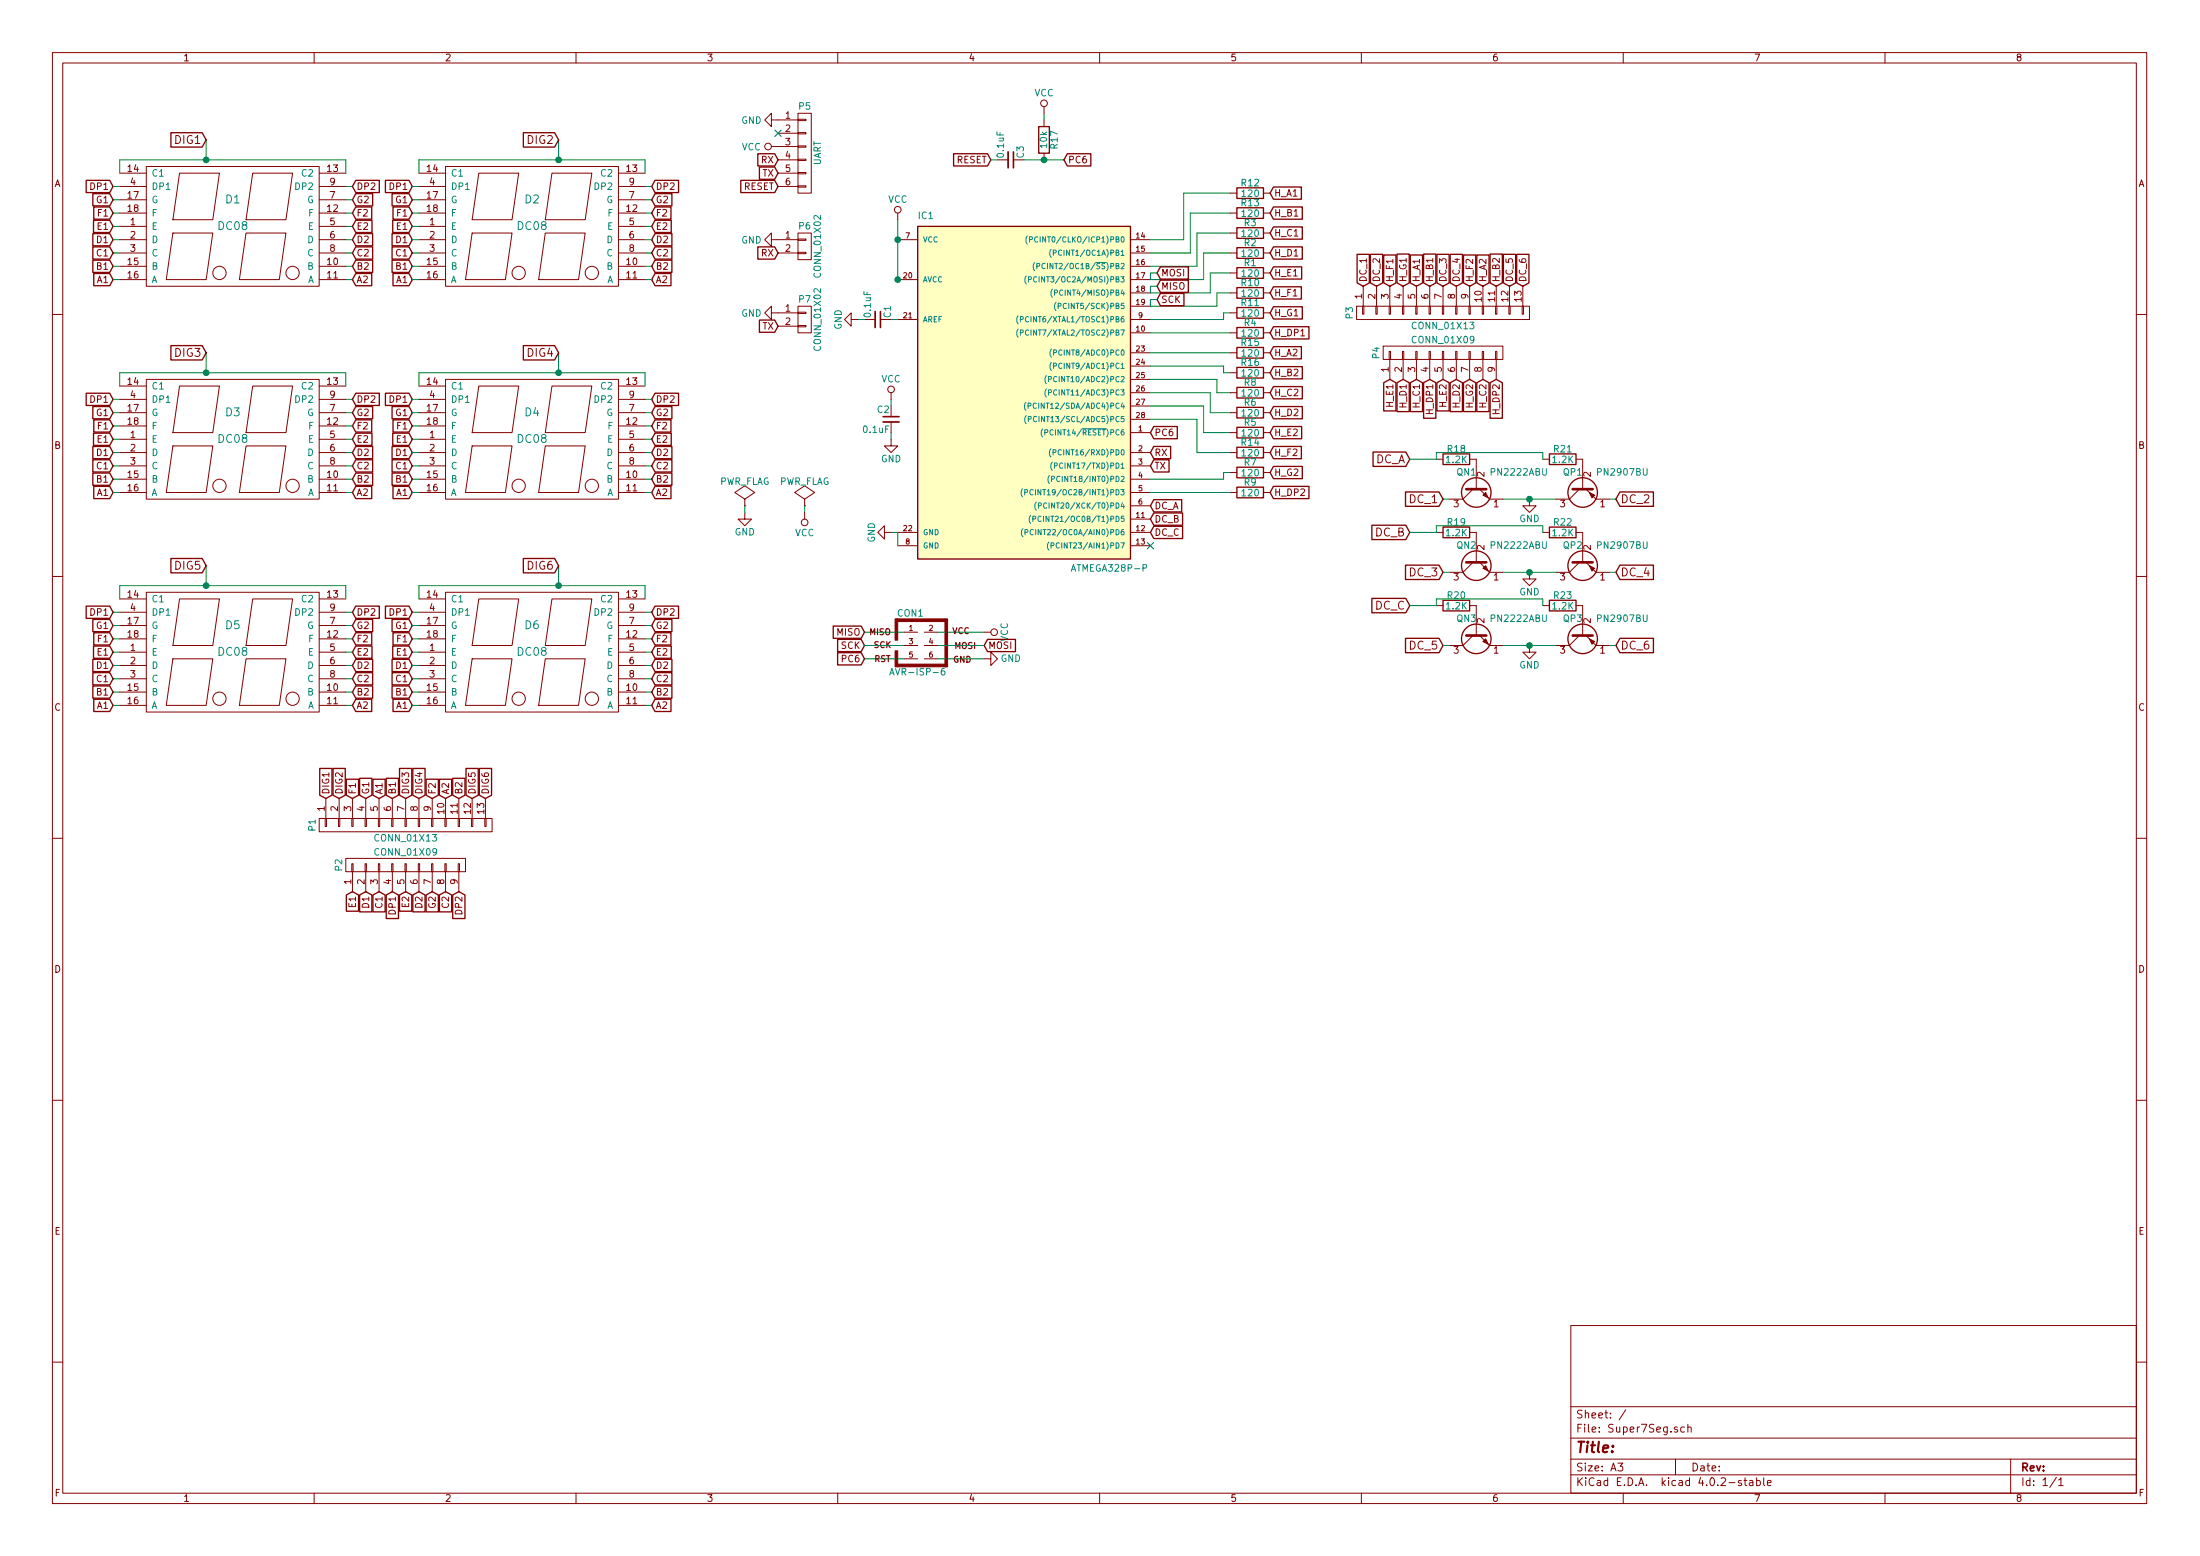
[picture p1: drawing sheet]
EESchema Schematic File Version 2
LIBS:power
LIBS:device
LIBS:transistors
LIBS:conn
LIBS:linear
LIBS:regul
LIBS:74xx
LIBS:cmos4000
LIBS:adc-dac
LIBS:memory
LIBS:xilinx
LIBS:microcontrollers
LIBS:dsp
LIBS:microchip
LIBS:analog_switches
LIBS:motorola
LIBS:texas
LIBS:intel
LIBS:audio
LIBS:interface
LIBS:digital-audio
LIBS:philips
LIBS:display
LIBS:cypress
LIBS:siliconi
LIBS:opto
LIBS:atmel
LIBS:contrib
LIBS:valves
LIBS:dc08
LIBS:Super7Seg-cache
EELAYER 25 0
EELAYER END
$Descr A3 16535 11693
encoding utf-8
Sheet 1 1
Title ""
Date ""
Rev ""
Comp ""
Comment1 ""
Comment2 ""
Comment3 ""
Comment4 ""
$EndDescr
$Comp
L DC08 D1
U 1 1
P 1750 1700
F 0 "D1" H 1750 1900 60  0000 C CNN
F 1 "DC08" H 1750 1700 60  0000 C CNN
F 2 "footprints:DC08" H 2150 1400 60  0001 C CNN
F 3 "" H 2150 1400 60  0000 C CNN
	1    1750 1700
	1    0    0    -1  
$EndComp
Text GLabel 850  2100 0    50   Input ~ 0
A1
Text GLabel 850  2000 0    50   Input ~ 0
B1
Text GLabel 850  1900 0    50   Input ~ 0
C1
Text GLabel 850  1800 0    50   Input ~ 0
D1
Text GLabel 850  1700 0    50   Input ~ 0
E1
Text GLabel 850  1600 0    50   Input ~ 0
F1
Text GLabel 850  1500 0    50   Input ~ 0
G1
Text GLabel 850  1400 0    50   Input ~ 0
DP1
Text GLabel 2650 2100 2    50   Input ~ 0
A2
Text GLabel 2650 2000 2    50   Input ~ 0
B2
Text GLabel 2650 1900 2    50   Input ~ 0
C2
Text GLabel 2650 1800 2    50   Input ~ 0
D2
Text GLabel 2650 1700 2    50   Input ~ 0
E2
Text GLabel 2650 1600 2    50   Input ~ 0
F2
Text GLabel 2650 1500 2    50   Input ~ 0
G2
Text GLabel 2650 1400 2    50   Input ~ 0
DP2
$Comp
L DC08 D2
U 1 1
P 4000 1700
F 0 "D2" H 4000 1900 60  0000 C CNN
F 1 "DC08" H 4000 1700 60  0000 C CNN
F 2 "footprints:DC08" H 4400 1400 60  0001 C CNN
F 3 "" H 4400 1400 60  0000 C CNN
	1    4000 1700
	1    0    0    -1  
$EndComp
Text GLabel 3100 2100 0    50   Input ~ 0
A1
Text GLabel 3100 2000 0    50   Input ~ 0
B1
Text GLabel 3100 1900 0    50   Input ~ 0
C1
Text GLabel 3100 1800 0    50   Input ~ 0
D1
Text GLabel 3100 1700 0    50   Input ~ 0
E1
Text GLabel 3100 1600 0    50   Input ~ 0
F1
Text GLabel 3100 1500 0    50   Input ~ 0
G1
Text GLabel 3100 1400 0    50   Input ~ 0
DP1
Text GLabel 4900 2100 2    50   Input ~ 0
A2
Text GLabel 4900 2000 2    50   Input ~ 0
B2
Text GLabel 4900 1900 2    50   Input ~ 0
C2
Text GLabel 4900 1800 2    50   Input ~ 0
D2
Text GLabel 4900 1700 2    50   Input ~ 0
E2
Text GLabel 4900 1600 2    50   Input ~ 0
F2
Text GLabel 4900 1500 2    50   Input ~ 0
G2
Text GLabel 4900 1400 2    50   Input ~ 0
DP2
$Comp
L DC08 D3
U 1 1
P 1750 3300
F 0 "D3" H 1750 3500 60  0000 C CNN
F 1 "DC08" H 1750 3300 60  0000 C CNN
F 2 "footprints:DC08" H 2150 3000 60  0001 C CNN
F 3 "" H 2150 3000 60  0000 C CNN
	1    1750 3300
	1    0    0    -1  
$EndComp
Text GLabel 850  3700 0    50   Input ~ 0
A1
Text GLabel 850  3600 0    50   Input ~ 0
B1
Text GLabel 850  3500 0    50   Input ~ 0
C1
Text GLabel 850  3400 0    50   Input ~ 0
D1
Text GLabel 850  3300 0    50   Input ~ 0
E1
Text GLabel 850  3200 0    50   Input ~ 0
F1
Text GLabel 850  3100 0    50   Input ~ 0
G1
Text GLabel 850  3000 0    50   Input ~ 0
DP1
Text GLabel 2650 3700 2    50   Input ~ 0
A2
Text GLabel 2650 3600 2    50   Input ~ 0
B2
Text GLabel 2650 3500 2    50   Input ~ 0
C2
Text GLabel 2650 3400 2    50   Input ~ 0
D2
Text GLabel 2650 3300 2    50   Input ~ 0
E2
Text GLabel 2650 3200 2    50   Input ~ 0
F2
Text GLabel 2650 3100 2    50   Input ~ 0
G2
Text GLabel 2650 3000 2    50   Input ~ 0
DP2
$Comp
L DC08 D4
U 1 1
P 4000 3300
F 0 "D4" H 4000 3500 60  0000 C CNN
F 1 "DC08" H 4000 3300 60  0000 C CNN
F 2 "footprints:DC08" H 4400 3000 60  0001 C CNN
F 3 "" H 4400 3000 60  0000 C CNN
	1    4000 3300
	1    0    0    -1  
$EndComp
Text GLabel 3100 3700 0    50   Input ~ 0
A1
Text GLabel 3100 3600 0    50   Input ~ 0
B1
Text GLabel 3100 3500 0    50   Input ~ 0
C1
Text GLabel 3100 3400 0    50   Input ~ 0
D1
Text GLabel 3100 3300 0    50   Input ~ 0
E1
Text GLabel 3100 3200 0    50   Input ~ 0
F1
Text GLabel 3100 3100 0    50   Input ~ 0
G1
Text GLabel 3100 3000 0    50   Input ~ 0
DP1
Text GLabel 4900 3700 2    50   Input ~ 0
A2
Text GLabel 4900 3600 2    50   Input ~ 0
B2
Text GLabel 4900 3500 2    50   Input ~ 0
C2
Text GLabel 4900 3400 2    50   Input ~ 0
D2
Text GLabel 4900 3300 2    50   Input ~ 0
E2
Text GLabel 4900 3200 2    50   Input ~ 0
F2
Text GLabel 4900 3100 2    50   Input ~ 0
G2
Text GLabel 4900 3000 2    50   Input ~ 0
DP2
$Comp
L DC08 D5
U 1 1
P 1750 4900
F 0 "D5" H 1750 5100 60  0000 C CNN
F 1 "DC08" H 1750 4900 60  0000 C CNN
F 2 "footprints:DC08" H 2150 4600 60  0001 C CNN
F 3 "" H 2150 4600 60  0000 C CNN
	1    1750 4900
	1    0    0    -1  
$EndComp
Text GLabel 850  5300 0    50   Input ~ 0
A1
Text GLabel 850  5200 0    50   Input ~ 0
B1
Text GLabel 850  5100 0    50   Input ~ 0
C1
Text GLabel 850  5000 0    50   Input ~ 0
D1
Text GLabel 850  4900 0    50   Input ~ 0
E1
Text GLabel 850  4800 0    50   Input ~ 0
F1
Text GLabel 850  4700 0    50   Input ~ 0
G1
Text GLabel 850  4600 0    50   Input ~ 0
DP1
Text GLabel 2650 5300 2    50   Input ~ 0
A2
Text GLabel 2650 5200 2    50   Input ~ 0
B2
Text GLabel 2650 5100 2    50   Input ~ 0
C2
Text GLabel 2650 5000 2    50   Input ~ 0
D2
Text GLabel 2650 4900 2    50   Input ~ 0
E2
Text GLabel 2650 4800 2    50   Input ~ 0
F2
Text GLabel 2650 4700 2    50   Input ~ 0
G2
Text GLabel 2650 4600 2    50   Input ~ 0
DP2
$Comp
L DC08 D6
U 1 1
P 4000 4900
F 0 "D6" H 4000 5100 60  0000 C CNN
F 1 "DC08" H 4000 4900 60  0000 C CNN
F 2 "footprints:DC08" H 4400 4600 60  0001 C CNN
F 3 "" H 4400 4600 60  0000 C CNN
	1    4000 4900
	1    0    0    -1  
$EndComp
Text GLabel 3100 5300 0    50   Input ~ 0
A1
Text GLabel 3100 5200 0    50   Input ~ 0
B1
Text GLabel 3100 5100 0    50   Input ~ 0
C1
Text GLabel 3100 5000 0    50   Input ~ 0
D1
Text GLabel 3100 4900 0    50   Input ~ 0
E1
Text GLabel 3100 4800 0    50   Input ~ 0
F1
Text GLabel 3100 4700 0    50   Input ~ 0
G1
Text GLabel 3100 4600 0    50   Input ~ 0
DP1
Text GLabel 4900 5300 2    50   Input ~ 0
A2
Text GLabel 4900 5200 2    50   Input ~ 0
B2
Text GLabel 4900 5100 2    50   Input ~ 0
C2
Text GLabel 4900 5000 2    50   Input ~ 0
D2
Text GLabel 4900 4900 2    50   Input ~ 0
E2
Text GLabel 4900 4800 2    50   Input ~ 0
F2
Text GLabel 4900 4700 2    50   Input ~ 0
G2
Text GLabel 4900 4600 2    50   Input ~ 0
DP2
$Comp
L ATMEGA328P-P IC1
U 1 1
P 7650 2900
F 0 "IC1" H 6900 4150 50  0000 L BNN
F 1 "ATMEGA328P-P" H 8050 1500 50  0000 L BNN
F 2 "footprints:DIP28" H 7650 2900 50  0001 C CIN
F 3 "" H 7650 2900 50  0000 C CNN
	1    7650 2900
	1    0    0    -1  
$EndComp
Text GLabel 9550 1450 2    50   Input ~ 0
H_A1
Text GLabel 9550 1600 2    50   Input ~ 0
H_B1
Text GLabel 9550 1750 2    50   Input ~ 0
H_C1
Text GLabel 9550 1900 2    50   Input ~ 0
H_D1
Text GLabel 9550 2050 2    50   Input ~ 0
H_E1
Text GLabel 9550 2200 2    50   Input ~ 0
H_F1
Text GLabel 9550 2350 2    50   Input ~ 0
H_G1
Text GLabel 9550 2500 2    50   Input ~ 0
H_DP1
$Comp
L R R12
U 1 1
P 9400 1450
F 0 "R12" V 9480 1450 50  0000 C CNN
F 1 "120" V 9400 1450 50  0000 C CNN
F 2 "footprints:0.125_Resistor" V 9330 1450 50  0001 C CNN
F 3 "" H 9400 1450 50  0000 C CNN
	1    9400 1450
	0    -1   -1   0   
$EndComp
$Comp
L R R13
U 1 1
P 9400 1600
F 0 "R13" V 9480 1600 50  0000 C CNN
F 1 "120" V 9400 1600 50  0000 C CNN
F 2 "footprints:0.125_Resistor" V 9330 1600 50  0001 C CNN
F 3 "" H 9400 1600 50  0000 C CNN
	1    9400 1600
	0    -1   -1   0   
$EndComp
$Comp
L R R3
U 1 1
P 9400 1750
F 0 "R3" V 9480 1750 50  0000 C CNN
F 1 "120" V 9400 1750 50  0000 C CNN
F 2 "footprints:0.125_Resistor" V 9330 1750 50  0001 C CNN
F 3 "" H 9400 1750 50  0000 C CNN
	1    9400 1750
	0    -1   -1   0   
$EndComp
$Comp
L R R2
U 1 1
P 9400 1900
F 0 "R2" V 9480 1900 50  0000 C CNN
F 1 "120" V 9400 1900 50  0000 C CNN
F 2 "footprints:0.125_Resistor" V 9330 1900 50  0001 C CNN
F 3 "" H 9400 1900 50  0000 C CNN
	1    9400 1900
	0    -1   -1   0   
$EndComp
$Comp
L R R1
U 1 1
P 9400 2050
F 0 "R1" V 9480 2050 50  0000 C CNN
F 1 "120" V 9400 2050 50  0000 C CNN
F 2 "footprints:0.125_Resistor" V 9330 2050 50  0001 C CNN
F 3 "" H 9400 2050 50  0000 C CNN
	1    9400 2050
	0    -1   -1   0   
$EndComp
$Comp
L R R10
U 1 1
P 9400 2200
F 0 "R10" V 9480 2200 50  0000 C CNN
F 1 "120" V 9400 2200 50  0000 C CNN
F 2 "footprints:0.125_Resistor" V 9330 2200 50  0001 C CNN
F 3 "" H 9400 2200 50  0000 C CNN
	1    9400 2200
	0    -1   -1   0   
$EndComp
$Comp
L R R11
U 1 1
P 9400 2350
F 0 "R11" V 9480 2350 50  0000 C CNN
F 1 "120" V 9400 2350 50  0000 C CNN
F 2 "footprints:0.125_Resistor" V 9330 2350 50  0001 C CNN
F 3 "" H 9400 2350 50  0000 C CNN
	1    9400 2350
	0    -1   -1   0   
$EndComp
$Comp
L R R4
U 1 1
P 9400 2500
F 0 "R4" V 9480 2500 50  0000 C CNN
F 1 "120" V 9400 2500 50  0000 C CNN
F 2 "footprints:0.125_Resistor" V 9330 2500 50  0001 C CNN
F 3 "" H 9400 2500 50  0000 C CNN
	1    9400 2500
	0    -1   -1   0   
$EndComp
Wire Wire Line
	850  1400 900  1400
Wire Wire Line
	900  1500 850  1500
Wire Wire Line
	850  1600 900  1600
Wire Wire Line
	900  1700 850  1700
Wire Wire Line
	850  1800 900  1800
Wire Wire Line
	900  1900 850  1900
Wire Wire Line
	850  2000 900  2000
Wire Wire Line
	900  2100 850  2100
Wire Wire Line
	2650 1400 2600 1400
Wire Wire Line
	2600 1500 2650 1500
Wire Wire Line
	2650 1600 2600 1600
Wire Wire Line
	2600 1700 2650 1700
Wire Wire Line
	2650 1800 2600 1800
Wire Wire Line
	2600 1900 2650 1900
Wire Wire Line
	2650 2000 2600 2000
Wire Wire Line
	2600 2100 2650 2100
Wire Wire Line
	3100 1400 3150 1400
Wire Wire Line
	3150 1500 3100 1500
Wire Wire Line
	3100 1600 3150 1600
Wire Wire Line
	3150 1700 3100 1700
Wire Wire Line
	3100 1800 3150 1800
Wire Wire Line
	3150 1900 3100 1900
Wire Wire Line
	3100 2000 3150 2000
Wire Wire Line
	3150 2100 3100 2100
Wire Wire Line
	4900 1400 4850 1400
Wire Wire Line
	4850 1500 4900 1500
Wire Wire Line
	4900 1600 4850 1600
Wire Wire Line
	4850 1700 4900 1700
Wire Wire Line
	4900 1800 4850 1800
Wire Wire Line
	4850 1900 4900 1900
Wire Wire Line
	4900 2000 4850 2000
Wire Wire Line
	4850 2100 4900 2100
Wire Wire Line
	900  1200 2600 1200
Wire Wire Line
	900  1200 900  1300
Wire Wire Line
	2600 1200 2600 1300
Wire Wire Line
	4200 1050 4200 1200
Wire Wire Line
	3150 1200 4850 1200
Wire Wire Line
	4850 1200 4850 1300
Wire Wire Line
	3150 1200 3150 1300
Connection ~ 4200 1200
Wire Wire Line
	850  3000 900  3000
Wire Wire Line
	900  3100 850  3100
Wire Wire Line
	850  3200 900  3200
Wire Wire Line
	900  3300 850  3300
Wire Wire Line
	850  3400 900  3400
Wire Wire Line
	900  3500 850  3500
Wire Wire Line
	850  3600 900  3600
Wire Wire Line
	900  3700 850  3700
Wire Wire Line
	2650 3000 2600 3000
Wire Wire Line
	2600 3100 2650 3100
Wire Wire Line
	2650 3200 2600 3200
Wire Wire Line
	2600 3300 2650 3300
Wire Wire Line
	2650 3400 2600 3400
Wire Wire Line
	2600 3500 2650 3500
Wire Wire Line
	2650 3600 2600 3600
Wire Wire Line
	2600 3700 2650 3700
Wire Wire Line
	3100 3000 3150 3000
Wire Wire Line
	3150 3100 3100 3100
Wire Wire Line
	3100 3200 3150 3200
Wire Wire Line
	3150 3300 3100 3300
Wire Wire Line
	3100 3400 3150 3400
Wire Wire Line
	3150 3500 3100 3500
Wire Wire Line
	3100 3600 3150 3600
Wire Wire Line
	3150 3700 3100 3700
Wire Wire Line
	4900 3000 4850 3000
Wire Wire Line
	4850 3100 4900 3100
Wire Wire Line
	4900 3200 4850 3200
Wire Wire Line
	4850 3300 4900 3300
Wire Wire Line
	4900 3400 4850 3400
Wire Wire Line
	4850 3500 4900 3500
Wire Wire Line
	4900 3600 4850 3600
Wire Wire Line
	4850 3700 4900 3700
Wire Wire Line
	1550 2800 1550 2650
Wire Wire Line
	900  2800 2600 2800
Wire Wire Line
	900  2800 900  2900
Wire Wire Line
	2600 2800 2600 2900
Connection ~ 1550 2800
Wire Wire Line
	4200 2650 4200 2800
Wire Wire Line
	3150 2800 4850 2800
Wire Wire Line
	4850 2800 4850 2900
Wire Wire Line
	3150 2800 3150 2900
Connection ~ 4200 2800
Wire Wire Line
	850  4600 900  4600
Wire Wire Line
	900  4700 850  4700
Wire Wire Line
	850  4800 900  4800
Wire Wire Line
	900  4900 850  4900
Wire Wire Line
	850  5000 900  5000
Wire Wire Line
	900  5100 850  5100
Wire Wire Line
	850  5200 900  5200
Wire Wire Line
	900  5300 850  5300
Wire Wire Line
	2650 4600 2600 4600
Wire Wire Line
	2600 4700 2650 4700
Wire Wire Line
	2650 4800 2600 4800
Wire Wire Line
	2600 4900 2650 4900
Wire Wire Line
	2650 5000 2600 5000
Wire Wire Line
	2600 5100 2650 5100
Wire Wire Line
	2650 5200 2600 5200
Wire Wire Line
	2600 5300 2650 5300
Wire Wire Line
	3100 4600 3150 4600
Wire Wire Line
	3150 4700 3100 4700
Wire Wire Line
	3100 4800 3150 4800
Wire Wire Line
	3150 4900 3100 4900
Wire Wire Line
	3100 5000 3150 5000
Wire Wire Line
	3150 5100 3100 5100
Wire Wire Line
	3100 5200 3150 5200
Wire Wire Line
	3150 5300 3100 5300
Wire Wire Line
	4900 4600 4850 4600
Wire Wire Line
	4850 4700 4900 4700
Wire Wire Line
	4900 4800 4850 4800
Wire Wire Line
	4850 4900 4900 4900
Wire Wire Line
	4900 5000 4850 5000
Wire Wire Line
	4850 5100 4900 5100
Wire Wire Line
	4900 5200 4850 5200
Wire Wire Line
	4850 5300 4900 5300
Wire Wire Line
	1550 4400 1550 4250
Wire Wire Line
	900  4400 2600 4400
Wire Wire Line
	900  4400 900  4500
Wire Wire Line
	2600 4400 2600 4500
Connection ~ 1550 4400
Wire Wire Line
	4200 4250 4200 4400
Wire Wire Line
	3150 4400 4850 4400
Wire Wire Line
	4850 4400 4850 4500
Wire Wire Line
	3150 4400 3150 4500
Connection ~ 4200 4400
Wire Wire Line
	8650 2500 9250 2500
Wire Wire Line
	8650 2400 9200 2400
Wire Wire Line
	9200 2400 9200 2350
Wire Wire Line
	9200 2350 9250 2350
Wire Wire Line
	8650 2300 9150 2300
Wire Wire Line
	9150 2300 9150 2200
Wire Wire Line
	9150 2200 9250 2200
Wire Wire Line
	8650 2200 9100 2200
Wire Wire Line
	9100 2200 9100 2050
Wire Wire Line
	9100 2050 9250 2050
Wire Wire Line
	8650 2100 9050 2100
Wire Wire Line
	9050 2100 9050 1900
Wire Wire Line
	9050 1900 9250 1900
Wire Wire Line
	8650 2000 9000 2000
Wire Wire Line
	9000 2000 9000 1750
Wire Wire Line
	9000 1750 9250 1750
Wire Wire Line
	8950 1900 8950 1600
Wire Wire Line
	8950 1600 9250 1600
Wire Wire Line
	8650 1800 8900 1800
Wire Wire Line
	8900 1800 8900 1450
Wire Wire Line
	8900 1450 9250 1450
Wire Wire Line
	8950 1900 8650 1900
Text GLabel 9550 2650 2    50   Input ~ 0
H_A2
Text GLabel 9550 2800 2    50   Input ~ 0
H_B2
Text GLabel 9550 2950 2    50   Input ~ 0
H_C2
Text GLabel 9550 3100 2    50   Input ~ 0
H_D2
Text GLabel 9550 3250 2    50   Input ~ 0
H_E2
Text GLabel 9550 3400 2    50   Input ~ 0
H_F2
Text GLabel 9550 3550 2    50   Input ~ 0
H_G2
Text GLabel 9550 3700 2    50   Input ~ 0
H_DP2
$Comp
L R R15
U 1 1
P 9400 2650
F 0 "R15" V 9480 2650 50  0000 C CNN
F 1 "120" V 9400 2650 50  0000 C CNN
F 2 "footprints:0.125_Resistor" V 9330 2650 50  0001 C CNN
F 3 "" H 9400 2650 50  0000 C CNN
	1    9400 2650
	0    -1   -1   0   
$EndComp
$Comp
L R R16
U 1 1
P 9400 2800
F 0 "R16" V 9480 2800 50  0000 C CNN
F 1 "120" V 9400 2800 50  0000 C CNN
F 2 "footprints:0.125_Resistor" V 9330 2800 50  0001 C CNN
F 3 "" H 9400 2800 50  0000 C CNN
	1    9400 2800
	0    -1   -1   0   
$EndComp
$Comp
L R R8
U 1 1
P 9400 2950
F 0 "R8" V 9480 2950 50  0000 C CNN
F 1 "120" V 9400 2950 50  0000 C CNN
F 2 "footprints:0.125_Resistor" V 9330 2950 50  0001 C CNN
F 3 "" H 9400 2950 50  0000 C CNN
	1    9400 2950
	0    -1   -1   0   
$EndComp
$Comp
L R R6
U 1 1
P 9400 3100
F 0 "R6" V 9480 3100 50  0000 C CNN
F 1 "120" V 9400 3100 50  0000 C CNN
F 2 "footprints:0.125_Resistor" V 9330 3100 50  0001 C CNN
F 3 "" H 9400 3100 50  0000 C CNN
	1    9400 3100
	0    -1   -1   0   
$EndComp
$Comp
L R R5
U 1 1
P 9400 3250
F 0 "R5" V 9480 3250 50  0000 C CNN
F 1 "120" V 9400 3250 50  0000 C CNN
F 2 "footprints:0.125_Resistor" V 9330 3250 50  0001 C CNN
F 3 "" H 9400 3250 50  0000 C CNN
	1    9400 3250
	0    -1   -1   0   
$EndComp
$Comp
L R R14
U 1 1
P 9400 3400
F 0 "R14" V 9480 3400 50  0000 C CNN
F 1 "120" V 9400 3400 50  0000 C CNN
F 2 "footprints:0.125_Resistor" V 9330 3400 50  0001 C CNN
F 3 "" H 9400 3400 50  0000 C CNN
	1    9400 3400
	0    -1   -1   0   
$EndComp
$Comp
L R R7
U 1 1
P 9400 3550
F 0 "R7" V 9480 3550 50  0000 C CNN
F 1 "120" V 9400 3550 50  0000 C CNN
F 2 "footprints:0.125_Resistor" V 9330 3550 50  0001 C CNN
F 3 "" H 9400 3550 50  0000 C CNN
	1    9400 3550
	0    -1   -1   0   
$EndComp
$Comp
L R R9
U 1 1
P 9400 3700
F 0 "R9" V 9480 3700 50  0000 C CNN
F 1 "120" V 9400 3700 50  0000 C CNN
F 2 "footprints:0.125_Resistor" V 9330 3700 50  0001 C CNN
F 3 "" H 9400 3700 50  0000 C CNN
	1    9400 3700
	0    -1   -1   0   
$EndComp
Wire Wire Line
	8650 2650 9250 2650
Wire Wire Line
	8650 2750 9200 2750
Wire Wire Line
	9200 2750 9200 2800
Wire Wire Line
	9200 2800 9250 2800
Wire Wire Line
	8650 2850 9150 2850
Wire Wire Line
	9150 2850 9150 2950
Wire Wire Line
	9150 2950 9250 2950
Wire Wire Line
	8650 2950 9100 2950
Wire Wire Line
	9100 2950 9100 3100
Wire Wire Line
	9100 3100 9250 3100
Wire Wire Line
	8650 3050 9050 3050
Wire Wire Line
	9050 3050 9050 3250
Wire Wire Line
	9050 3250 9250 3250
Wire Wire Line
	8650 3150 9000 3150
Wire Wire Line
	9000 3150 9000 3400
Wire Wire Line
	9000 3400 9250 3400
Text GLabel 8650 3250 2    50   Input ~ 0
PC6
Text GLabel 8650 3800 2    50   Input ~ 0
DC_A
Text GLabel 8650 3900 2    50   Input ~ 0
DC_B
Text GLabel 8650 4000 2    50   Input ~ 0
DC_C
Wire Wire Line
	9250 3550 9200 3550
Wire Wire Line
	9200 3550 9200 3600
Wire Wire Line
	9200 3600 8650 3600
Wire Wire Line
	9250 3700 8650 3700
Text GLabel 8650 3400 2    50   Input ~ 0
RX
Text GLabel 8650 3500 2    50   Input ~ 0
TX
$Comp
L VCC #PWR01
U 1 1
P 6750 1650
F 0 "#PWR01" H 6750 1500 50  0001 C CNN
F 1 "VCC" H 6750 1800 50  0000 C CNN
F 2 "" H 6750 1650 50  0000 C CNN
F 3 "" H 6750 1650 50  0000 C CNN
	1    6750 1650
	1    0    0    -1  
$EndComp
Connection ~ 6750 1800
Connection ~ 6750 2100
Wire Wire Line
	6750 1650 6750 2100
$Comp
L C_Small C2
U 1 1
P 6700 3150
F 0 "C2" H 6710 3220 50  0000 L CNN
F 1 "0.1uF" H 6710 3070 50  0000 L CNN
F 2 "Capacitors_ThroughHole:C_Disc_D3_P2.5" H 6700 3150 50  0001 C CNN
F 3 "" H 6700 3150 50  0000 C CNN
	1    6700 3150
	-1   0    0    -1  
$EndComp
$Comp
L GND #PWR02
U 1 1
P 6700 3300
F 0 "#PWR02" H 6700 3050 50  0001 C CNN
F 1 "GND" H 6700 3150 50  0000 C CNN
F 2 "" H 6700 3300 50  0000 C CNN
F 3 "" H 6700 3300 50  0000 C CNN
	1    6700 3300
	-1   0    0    -1  
$EndComp
$Comp
L GND #PWR03
U 1 1
P 6700 4000
F 0 "#PWR03" H 6700 3750 50  0001 C CNN
F 1 "GND" H 6700 3850 50  0000 C CNN
F 2 "" H 6700 4000 50  0000 C CNN
F 3 "" H 6700 4000 50  0000 C CNN
	1    6700 4000
	0    1    1    0   
$EndComp
Wire Wire Line
	6750 4000 6700 4000
Wire Wire Line
	6700 3300 6700 3250
Wire Wire Line
	6700 3050 6700 3000
$Comp
L VCC #PWR04
U 1 1
P 6700 3000
F 0 "#PWR04" H 6700 2850 50  0001 C CNN
F 1 "VCC" H 6700 3150 50  0000 C CNN
F 2 "" H 6700 3000 50  0000 C CNN
F 3 "" H 6700 3000 50  0000 C CNN
	1    6700 3000
	-1   0    0    -1  
$EndComp
$Comp
L C_Small C1
U 1 1
P 6600 2400
F 0 "C1" H 6610 2470 50  0000 L CNN
F 1 "0.1uF" H 6610 2320 50  0000 L CNN
F 2 "Capacitors_ThroughHole:C_Disc_D3_P2.5" H 6600 2400 50  0001 C CNN
F 3 "" H 6600 2400 50  0000 C CNN
	1    6600 2400
	0    1    -1   0   
$EndComp
Wire Wire Line
	6450 2400 6500 2400
Wire Wire Line
	6700 2400 6750 2400
Text GLabel 8000 1200 2    50   Input ~ 0
PC6
$Comp
L R R17
U 1 1
P 7850 1050
F 0 "R17" V 7930 1050 50  0000 C CNN
F 1 "10k" V 7850 1050 50  0000 C CNN
F 2 "footprints:0.125_Resistor" V 7780 1050 50  0001 C CNN
F 3 "" H 7850 1050 50  0000 C CNN
	1    7850 1050
	1    0    0    -1  
$EndComp
Text GLabel 7450 1200 0    50   Input ~ 0
RESET
$Comp
L C_Small C3
U 1 1
P 7600 1200
F 0 "C3" H 7610 1270 50  0000 L CNN
F 1 "0.1uF" H 7610 1120 50  0000 L CNN
F 2 "Capacitors_ThroughHole:C_Disc_D3_P2.5" H 7600 1200 50  0001 C CNN
F 3 "" H 7600 1200 50  0000 C CNN
	1    7600 1200
	0    1    -1   0   
$EndComp
Wire Wire Line
	7850 900  7850 850 
Wire Wire Line
	7700 1200 8000 1200
Connection ~ 7850 1200
Wire Wire Line
	7450 1200 7500 1200
$Comp
L CONN_01X06 P5
U 1 1
P 6050 1150
F 0 "P5" H 6050 1500 50  0000 C CNN
F 1 "UART" V 6150 1150 50  0000 C CNN
F 2 "Socket_Strips:Socket_Strip_Straight_1x06" H 6050 1150 50  0001 C CNN
F 3 "" H 6050 1150 50  0000 C CNN
	1    6050 1150
	1    0    0    -1  
$EndComp
Text GLabel 5850 1400 0    50   Input ~ 0
RESET
Text GLabel 5850 1300 0    50   Input ~ 0
TX
Text GLabel 5850 1200 0    50   Input ~ 0
RX
NoConn ~ 5850 1000
$Comp
L VCC #PWR05
U 1 1
P 7850 850
F 0 "#PWR05" H 7850 700 50  0001 C CNN
F 1 "VCC" H 7850 1000 50  0000 C CNN
F 2 "" H 7850 850 50  0000 C CNN
F 3 "" H 7850 850 50  0000 C CNN
	1    7850 850 
	1    0    0    -1  
$EndComp
$Comp
L GND #PWR06
U 1 1
P 6450 2400
F 0 "#PWR06" H 6450 2150 50  0001 C CNN
F 1 "GND" H 6450 2250 50  0000 C CNN
F 2 "" H 6450 2400 50  0000 C CNN
F 3 "" H 6450 2400 50  0000 C CNN
	1    6450 2400
	0    1    -1   0   
$EndComp
$Comp
L PWR_FLAG #FLG07
U 1 1
P 5600 3800
F 0 "#FLG07" H 5600 3895 50  0001 C CNN
F 1 "PWR_FLAG" H 5600 3980 50  0000 C CNN
F 2 "" H 5600 3800 50  0000 C CNN
F 3 "" H 5600 3800 50  0000 C CNN
	1    5600 3800
	1    0    0    -1  
$EndComp
$Comp
L GND #PWR08
U 1 1
P 5600 3850
F 0 "#PWR08" H 5600 3600 50  0001 C CNN
F 1 "GND" H 5600 3700 50  0000 C CNN
F 2 "" H 5600 3850 50  0000 C CNN
F 3 "" H 5600 3850 50  0000 C CNN
	1    5600 3850
	1    0    0    -1  
$EndComp
$Comp
L VCC #PWR09
U 1 1
P 6050 3850
F 0 "#PWR09" H 6050 3700 50  0001 C CNN
F 1 "VCC" H 6050 4000 50  0000 C CNN
F 2 "" H 6050 3850 50  0000 C CNN
F 3 "" H 6050 3850 50  0000 C CNN
	1    6050 3850
	1    0    0    1   
$EndComp
$Comp
L PWR_FLAG #FLG010
U 1 1
P 6050 3800
F 0 "#FLG010" H 6050 3895 50  0001 C CNN
F 1 "PWR_FLAG" H 6050 3980 50  0000 C CNN
F 2 "" H 6050 3800 50  0000 C CNN
F 3 "" H 6050 3800 50  0000 C CNN
	1    6050 3800
	1    0    0    -1  
$EndComp
Wire Wire Line
	5600 3800 5600 3850
Wire Wire Line
	6050 3850 6050 3800
Wire Wire Line
	6750 4100 6750 4000
$Comp
L VCC #PWR011
U 1 1
P 5850 1100
F 0 "#PWR011" H 5850 950 50  0001 C CNN
F 1 "VCC" V 5850 1300 50  0000 C CNN
F 2 "" H 5850 1100 50  0000 C CNN
F 3 "" H 5850 1100 50  0000 C CNN
	1    5850 1100
	0    -1   -1   0   
$EndComp
$Comp
L GND #PWR012
U 1 1
P 5850 900
F 0 "#PWR012" H 5850 650 50  0001 C CNN
F 1 "GND" V 5850 700 50  0000 C CNN
F 2 "" H 5850 900 50  0000 C CNN
F 3 "" H 5850 900 50  0000 C CNN
	1    5850 900 
	0    1    -1   0   
$EndComp
$Comp
L CONN_01X02 P6
U 1 1
P 6050 1850
F 0 "P6" H 6050 2000 50  0000 C CNN
F 1 "CONN_01X02" V 6150 1850 50  0000 C CNN
F 2 "Socket_Strips:Socket_Strip_Straight_1x02" H 6050 1850 50  0001 C CNN
F 3 "" H 6050 1850 50  0000 C CNN
	1    6050 1850
	1    0    0    -1  
$EndComp
$Comp
L GND #PWR013
U 1 1
P 5850 1800
F 0 "#PWR013" H 5850 1550 50  0001 C CNN
F 1 "GND" V 5850 1600 50  0000 C CNN
F 2 "" H 5850 1800 50  0000 C CNN
F 3 "" H 5850 1800 50  0000 C CNN
	1    5850 1800
	0    1    -1   0   
$EndComp
Text GLabel 5850 1900 0    50   Input ~ 0
RX
$Comp
L CONN_01X02 P7
U 1 1
P 6050 2400
F 0 "P7" H 6050 2550 50  0000 C CNN
F 1 "CONN_01X02" V 6150 2400 50  0000 C CNN
F 2 "Socket_Strips:Socket_Strip_Straight_1x02" H 6050 2400 50  0001 C CNN
F 3 "" H 6050 2400 50  0000 C CNN
	1    6050 2400
	1    0    0    -1  
$EndComp
$Comp
L GND #PWR014
U 1 1
P 5850 2350
F 0 "#PWR014" H 5850 2100 50  0001 C CNN
F 1 "GND" V 5850 2150 50  0000 C CNN
F 2 "" H 5850 2350 50  0000 C CNN
F 3 "" H 5850 2350 50  0000 C CNN
	1    5850 2350
	0    1    -1   0   
$EndComp
Text GLabel 5850 2450 0    50   Input ~ 0
TX
$Comp
L GND #PWR015
U 1 1
P 7400 4950
F 0 "#PWR015" H 7400 4700 50  0001 C CNN
F 1 "GND" V 7400 4750 50  0000 C CNN
F 2 "" H 7400 4950 50  0000 C CNN
F 3 "" H 7400 4950 50  0000 C CNN
	1    7400 4950
	0    -1   1    0   
$EndComp
$Comp
L AVR-ISP-6 CON1
U 1 1
P 6950 4850
F 0 "CON1" H 6845 5090 50  0000 C CNN
F 1 "AVR-ISP-6" H 6685 4620 50  0000 L BNN
F 2 "footprints:ICSP" V 6430 4890 50  0001 C CNN
F 3 "" H 6925 4850 50  0000 C CNN
	1    6950 4850
	1    0    0    -1  
$EndComp
Text GLabel 6500 4950 0    50   Input ~ 0
PC6
Text GLabel 6500 4850 0    50   Input ~ 0
SCK
Text GLabel 6500 4750 0    50   Input ~ 0
MISO
$Comp
L VCC #PWR016
U 1 1
P 7400 4750
F 0 "#PWR016" H 7400 4600 50  0001 C CNN
F 1 "VCC" H 7400 4900 50  0000 C CNN
F 2 "" H 7400 4750 50  0000 C CNN
F 3 "" H 7400 4750 50  0000 C CNN
	1    7400 4750
	0    1    -1   0   
$EndComp
Text GLabel 7400 4850 2    50   Input ~ 0
MOSI
Wire Wire Line
	6500 4750 6800 4750
Wire Wire Line
	6800 4850 6500 4850
Wire Wire Line
	6500 4950 6800 4950
Wire Wire Line
	7400 4950 7050 4950
Wire Wire Line
	7050 4850 7400 4850
Wire Wire Line
	7400 4750 7050 4750
Text GLabel 8700 2150 2    50   Input ~ 0
MISO
Wire Wire Line
	8700 2150 8650 2150
Wire Wire Line
	8650 2150 8650 2200
Text GLabel 8700 2050 2    50   Input ~ 0
MOSI
Wire Wire Line
	8700 2050 8650 2050
Wire Wire Line
	8650 2050 8650 2100
Text GLabel 8700 2250 2    50   Input ~ 0
SCK
Wire Wire Line
	8700 2250 8650 2250
Wire Wire Line
	8650 2250 8650 2300
Text GLabel 11150 2150 1    50   Input ~ 0
H_A2
Text GLabel 11250 2150 1    50   Input ~ 0
H_B2
Text GLabel 11150 2850 3    50   Input ~ 0
H_C2
Text GLabel 10950 2850 3    50   Input ~ 0
H_D2
Text GLabel 10850 2850 3    50   Input ~ 0
H_E2
Text GLabel 11050 2150 1    50   Input ~ 0
H_F2
Text GLabel 11050 2850 3    50   Input ~ 0
H_G2
Text GLabel 11250 2850 3    50   Input ~ 0
H_DP2
Text GLabel 10650 2150 1    50   Input ~ 0
H_A1
Text GLabel 10750 2150 1    50   Input ~ 0
H_B1
Text GLabel 10650 2850 3    50   Input ~ 0
H_C1
Text GLabel 10550 2850 3    50   Input ~ 0
H_D1
Text GLabel 10450 2850 3    50   Input ~ 0
H_E1
Text GLabel 10450 2150 1    50   Input ~ 0
H_F1
Text GLabel 10550 2150 1    50   Input ~ 0
H_G1
Text GLabel 10750 2850 3    50   Input ~ 0
H_DP1
$Comp
L Q_NPN_EBC QN1
U 1 1
P 11100 3650
F 0 "QN1" V 11000 3800 50  0000 R CNN
F 1 "PN2222ABU" V 11000 3550 50  0000 R CNN
F 2 "TO_SOT_Packages_THT:TO-92_Inline_Narrow_Oval" H 11300 3750 50  0001 C CNN
F 3 "" H 11100 3650 50  0000 C CNN
	1    11100 3650
	0    -1   1    0   
$EndComp
$Comp
L Q_PNP_EBC QP1
U 1 1
P 11900 3650
F 0 "QP1" V 11800 3800 50  0000 R CNN
F 1 "PN2907BU" V 11800 3550 50  0000 R CNN
F 2 "TO_SOT_Packages_THT:TO-92_Inline_Narrow_Oval" H 12100 3750 50  0001 C CNN
F 3 "" H 11900 3650 50  0000 C CNN
	1    11900 3650
	0    -1   1    0   
$EndComp
$Comp
L R R18
U 1 1
P 10950 3450
F 0 "R18" V 11030 3450 50  0000 C CNN
F 1 "1.2K" V 10950 3450 50  0000 C CNN
F 2 "footprints:0.125_Resistor" V 10880 3450 50  0001 C CNN
F 3 "" H 10950 3450 50  0000 C CNN
	1    10950 3450
	0    -1   -1   0   
$EndComp
Text GLabel 10600 3450 0    60   Input ~ 0
DC_A
Wire Wire Line
	10600 3450 10800 3450
$Comp
L GND #PWR017
U 1 1
P 11500 3750
F 0 "#PWR017" H 11500 3500 50  0001 C CNN
F 1 "GND" H 11500 3600 50  0000 C CNN
F 2 "" H 11500 3750 50  0000 C CNN
F 3 "" H 11500 3750 50  0000 C CNN
	1    11500 3750
	1    0    0    -1  
$EndComp
Wire Wire Line
	11300 3750 11700 3750
Connection ~ 11500 3750
Text GLabel 10850 3750 0    60   Input ~ 0
DC_1
Text GLabel 12150 3750 2    60   Input ~ 0
DC_2
Wire Wire Line
	10850 3750 10900 3750
Wire Wire Line
	12100 3750 12150 3750
$Comp
L Q_NPN_EBC QN2
U 1 1
P 11100 4200
F 0 "QN2" V 11000 4350 50  0000 R CNN
F 1 "PN2222ABU" V 11000 4100 50  0000 R CNN
F 2 "TO_SOT_Packages_THT:TO-92_Inline_Narrow_Oval" H 11300 4300 50  0001 C CNN
F 3 "" H 11100 4200 50  0000 C CNN
	1    11100 4200
	0    -1   1    0   
$EndComp
$Comp
L Q_PNP_EBC QP2
U 1 1
P 11900 4200
F 0 "QP2" V 11800 4350 50  0000 R CNN
F 1 "PN2907BU" V 11800 4100 50  0000 R CNN
F 2 "TO_SOT_Packages_THT:TO-92_Inline_Narrow_Oval" H 12100 4300 50  0001 C CNN
F 3 "" H 11900 4200 50  0000 C CNN
	1    11900 4200
	0    -1   1    0   
$EndComp
$Comp
L R R19
U 1 1
P 10950 4000
F 0 "R19" V 11030 4000 50  0000 C CNN
F 1 "1.2K" V 10950 4000 50  0000 C CNN
F 2 "footprints:0.125_Resistor" V 10880 4000 50  0001 C CNN
F 3 "" H 10950 4000 50  0000 C CNN
	1    10950 4000
	0    -1   -1   0   
$EndComp
Text GLabel 10600 4000 0    60   Input ~ 0
DC_B
Wire Wire Line
	10600 4000 10800 4000
$Comp
L GND #PWR018
U 1 1
P 11500 4300
F 0 "#PWR018" H 11500 4050 50  0001 C CNN
F 1 "GND" H 11500 4150 50  0000 C CNN
F 2 "" H 11500 4300 50  0000 C CNN
F 3 "" H 11500 4300 50  0000 C CNN
	1    11500 4300
	1    0    0    -1  
$EndComp
Wire Wire Line
	11300 4300 11700 4300
Connection ~ 11500 4300
Text GLabel 10850 4300 0    60   Input ~ 0
DC_3
Text GLabel 12150 4300 2    60   Input ~ 0
DC_4
Wire Wire Line
	10850 4300 10900 4300
Wire Wire Line
	12100 4300 12150 4300
$Comp
L Q_NPN_EBC QN3
U 1 1
P 11100 4750
F 0 "QN3" V 11000 4900 50  0000 R CNN
F 1 "PN2222ABU" V 11000 4650 50  0000 R CNN
F 2 "TO_SOT_Packages_THT:TO-92_Inline_Narrow_Oval" H 11300 4850 50  0001 C CNN
F 3 "" H 11100 4750 50  0000 C CNN
	1    11100 4750
	0    -1   1    0   
$EndComp
$Comp
L Q_PNP_EBC QP3
U 1 1
P 11900 4750
F 0 "QP3" V 11800 4900 50  0000 R CNN
F 1 "PN2907BU" V 11800 4650 50  0000 R CNN
F 2 "TO_SOT_Packages_THT:TO-92_Inline_Narrow_Oval" H 12100 4850 50  0001 C CNN
F 3 "" H 11900 4750 50  0000 C CNN
	1    11900 4750
	0    -1   1    0   
$EndComp
$Comp
L R R20
U 1 1
P 10950 4550
F 0 "R20" V 11030 4550 50  0000 C CNN
F 1 "1.2K" V 10950 4550 50  0000 C CNN
F 2 "footprints:0.125_Resistor" V 10880 4550 50  0001 C CNN
F 3 "" H 10950 4550 50  0000 C CNN
	1    10950 4550
	0    -1   -1   0   
$EndComp
Text GLabel 10600 4550 0    60   Input ~ 0
DC_C
Wire Wire Line
	10600 4550 10800 4550
$Comp
L GND #PWR019
U 1 1
P 11500 4850
F 0 "#PWR019" H 11500 4600 50  0001 C CNN
F 1 "GND" H 11500 4700 50  0000 C CNN
F 2 "" H 11500 4850 50  0000 C CNN
F 3 "" H 11500 4850 50  0000 C CNN
	1    11500 4850
	1    0    0    -1  
$EndComp
Wire Wire Line
	11300 4850 11700 4850
Connection ~ 11500 4850
Text GLabel 10850 4850 0    60   Input ~ 0
DC_5
Text GLabel 12150 4850 2    60   Input ~ 0
DC_6
Wire Wire Line
	10850 4850 10900 4850
Wire Wire Line
	12100 4850 12150 4850
Text GLabel 1550 1050 0    60   Input ~ 0
DIG1
Connection ~ 1550 1200
Wire Wire Line
	1550 1200 1550 1050
Text GLabel 4200 1050 0    60   Input ~ 0
DIG2
Text GLabel 1550 2650 0    60   Input ~ 0
DIG3
Text GLabel 4200 2650 0    60   Input ~ 0
DIG4
Text GLabel 1550 4250 0    60   Input ~ 0
DIG5
Text GLabel 4200 4250 0    60   Input ~ 0
DIG6
Text GLabel 10250 2150 1    50   Input ~ 0
DC_1
Text GLabel 10350 2150 1    50   Input ~ 0
DC_2
Text GLabel 10850 2150 1    50   Input ~ 0
DC_3
Text GLabel 10950 2150 1    50   Input ~ 0
DC_4
Text GLabel 11350 2150 1    50   Input ~ 0
DC_5
Text GLabel 11450 2150 1    50   Input ~ 0
DC_6
$Comp
L CONN_01X13 P3
U 1 1
P 10850 2350
F 0 "P3" H 10850 3050 50  0000 C CNN
F 1 "CONN_01X13" V 10950 2350 50  0000 C CNN
F 2 "Socket_Strips:Socket_Strip_Straight_1x13" H 10850 2350 50  0001 C CNN
F 3 "" H 10850 2350 50  0000 C CNN
	1    10850 2350
	0    -1   1    0   
$EndComp
$Comp
L CONN_01X09 P4
U 1 1
P 10850 2650
F 0 "P4" H 10850 3150 50  0000 C CNN
F 1 "CONN_01X09" V 10950 2650 50  0000 C CNN
F 2 "Socket_Strips:Socket_Strip_Straight_1x09" H 10850 2650 50  0001 C CNN
F 3 "" H 10850 2650 50  0000 C CNN
	1    10850 2650
	0    -1   -1   0   
$EndComp
Text GLabel 3350 6000 1    50   Input ~ 0
A2
Text GLabel 3450 6000 1    50   Input ~ 0
B2
Text GLabel 3350 6700 3    50   Input ~ 0
C2
Text GLabel 3150 6700 3    50   Input ~ 0
D2
Text GLabel 3050 6700 3    50   Input ~ 0
E2
Text GLabel 3250 6000 1    50   Input ~ 0
F2
Text GLabel 3250 6700 3    50   Input ~ 0
G2
Text GLabel 3450 6700 3    50   Input ~ 0
DP2
Text GLabel 2850 6000 1    50   Input ~ 0
A1
Text GLabel 2950 6000 1    50   Input ~ 0
B1
Text GLabel 2850 6700 3    50   Input ~ 0
C1
Text GLabel 2750 6700 3    50   Input ~ 0
D1
Text GLabel 2650 6700 3    50   Input ~ 0
E1
Text GLabel 2650 6000 1    50   Input ~ 0
F1
Text GLabel 2750 6000 1    50   Input ~ 0
G1
Text GLabel 2950 6700 3    50   Input ~ 0
DP1
Text GLabel 2450 6000 1    50   Input ~ 0
DIG1
Text GLabel 2550 6000 1    50   Input ~ 0
DIG2
Text GLabel 3050 6000 1    50   Input ~ 0
DIG3
Text GLabel 3150 6000 1    50   Input ~ 0
DIG4
Text GLabel 3550 6000 1    50   Input ~ 0
DIG5
Text GLabel 3650 6000 1    50   Input ~ 0
DIG6
$Comp
L CONN_01X13 P1
U 1 1
P 3050 6200
F 0 "P1" H 3050 6900 50  0000 C CNN
F 1 "CONN_01X13" V 3150 6200 50  0000 C CNN
F 2 "Socket_Strips:Socket_Strip_Straight_1x13" H 3050 6200 50  0001 C CNN
F 3 "" H 3050 6200 50  0000 C CNN
	1    3050 6200
	0    -1   1    0   
$EndComp
$Comp
L CONN_01X09 P2
U 1 1
P 3050 6500
F 0 "P2" H 3050 7000 50  0000 C CNN
F 1 "CONN_01X09" V 3150 6500 50  0000 C CNN
F 2 "Socket_Strips:Socket_Strip_Straight_1x09" H 3050 6500 50  0001 C CNN
F 3 "" H 3050 6500 50  0000 C CNN
	1    3050 6500
	0    -1   -1   0   
$EndComp
NoConn ~ 8650 4100
$Comp
L R R21
U 1 1
P 11750 3450
F 0 "R21" V 11830 3450 50  0000 C CNN
F 1 "1.2K" V 11750 3450 50  0000 C CNN
F 2 "footprints:0.125_Resistor" V 11680 3450 50  0001 C CNN
F 3 "" H 11750 3450 50  0000 C CNN
	1    11750 3450
	0    -1   -1   0   
$EndComp
$Comp
L R R22
U 1 1
P 11750 4000
F 0 "R22" V 11830 4000 50  0000 C CNN
F 1 "1.2K" V 11750 4000 50  0000 C CNN
F 2 "footprints:0.125_Resistor" V 11680 4000 50  0001 C CNN
F 3 "" H 11750 4000 50  0000 C CNN
	1    11750 4000
	0    -1   -1   0   
$EndComp
$Comp
L R R23
U 1 1
P 11750 4550
F 0 "R23" V 11830 4550 50  0000 C CNN
F 1 "1.2K" V 11750 4550 50  0000 C CNN
F 2 "footprints:0.125_Resistor" V 11680 4550 50  0001 C CNN
F 3 "" H 11750 4550 50  0000 C CNN
	1    11750 4550
	0    -1   -1   0   
$EndComp
Wire Wire Line
	10800 4550 10800 4500
Wire Wire Line
	10800 4500 11600 4500
Wire Wire Line
	11600 4500 11600 4550
Wire Wire Line
	10800 4000 10800 3950
Wire Wire Line
	10800 3950 11600 3950
Wire Wire Line
	11600 3950 11600 4000
Wire Wire Line
	10800 3450 10800 3400
Wire Wire Line
	10800 3400 11600 3400
Wire Wire Line
	11600 3400 11600 3450
$EndSCHEMATC
